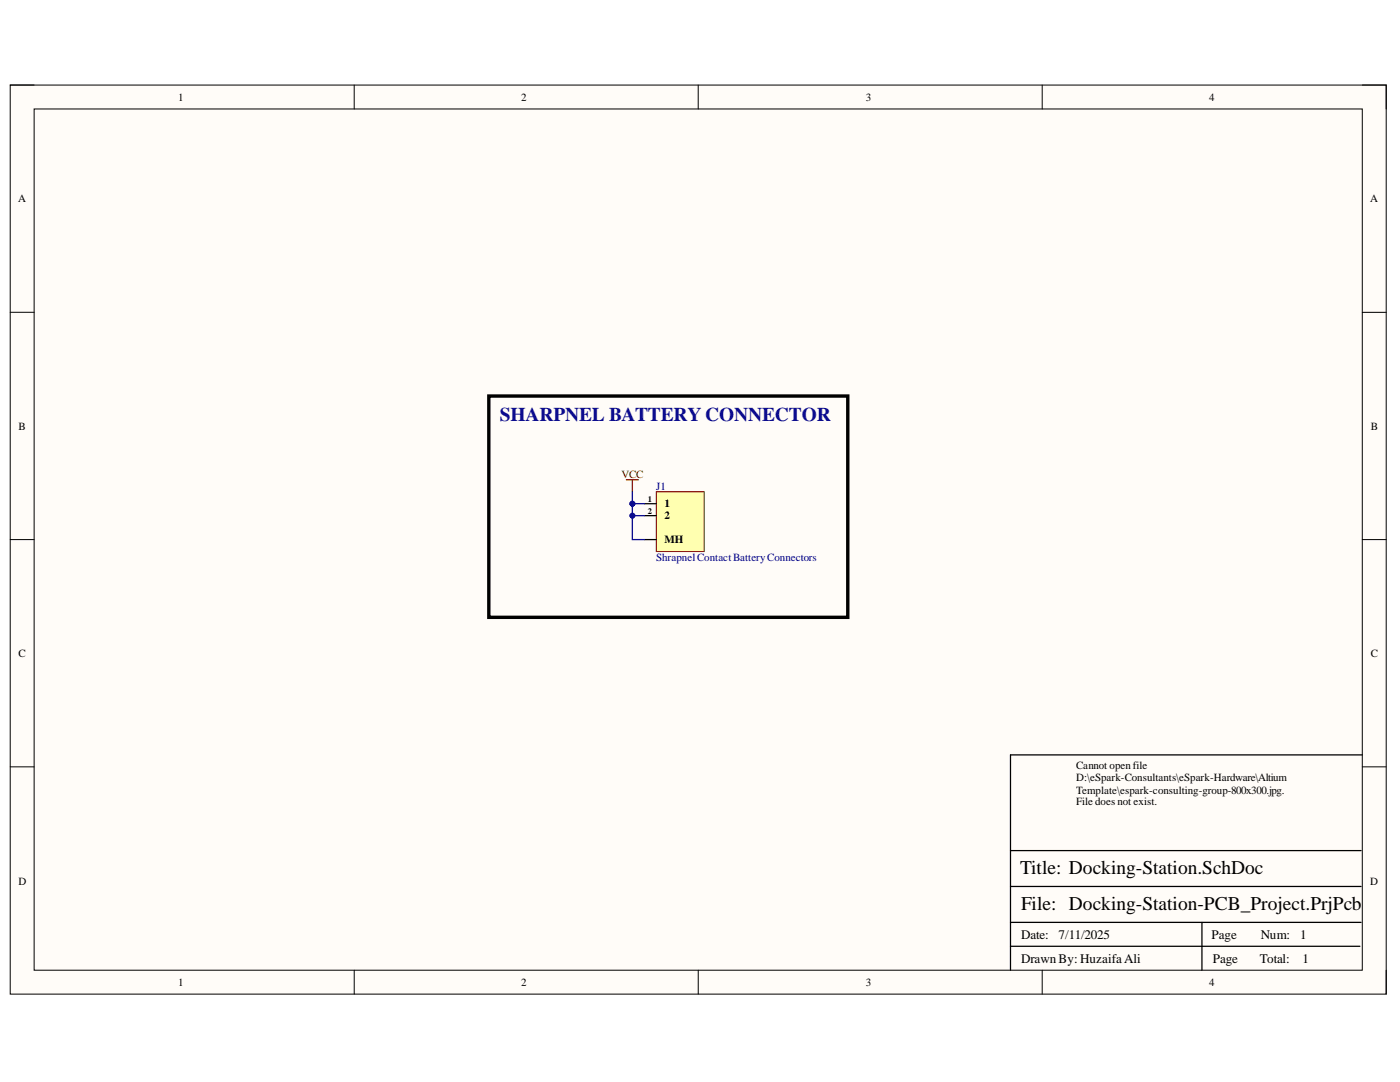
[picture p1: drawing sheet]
<svg xmlns="http://www.w3.org/2000/svg" width="279mm" height="216mm" viewBox="0 0 279 216" stroke-linecap="round" stroke-linejoin="round" font-family="sans-serif">
<path d="M2 17h274.6v181.4h-274.6z" fill-rule="evenodd" fill="#fffcf8"/>
<path d="M2 17h274.6v181.4h-274.6z" fill="none" stroke="#000" stroke-width=".2"/>
<path d="M6.8 21.7h265.1v171.9h-265.1z" fill-rule="evenodd" fill="#fffcf8"/>
<g fill="none" stroke="#000" stroke-width=".2">
<path d="M2 17h4.8M70.7 17v4.7M139.3 17v4.7M208 17v4.7M271.9 17h4.7v4.7M6.8 21.7h265.1v171.9h-265.1zM2 62.3h4.8M271.9 62.3h4.7M2 107.7h4.8M271.9 107.7h4.7M2 153h4.8M271.9 153h4.7"/>
<path d="M70.7 193.6v4.8M139.3 193.6v4.8M208 193.6v4.8M276.6 193.6v4.8"/>
</g>
<path d="M271.9 150.6h-70.2v43M201.7 176.9h69.9M201.7 169.7h69.9M201.7 188.8h69.7M201.7 184.1h69.9M239.9 184.1v9.5" fill="none" stroke="#000" stroke-width=".25"/>
<path d="M131 98.1h9.5v12h-9.5z" fill-rule="evenodd" fill="#ffffb0"/>
<path d="M131 98.1h9.5v12h-9.5z" fill="none" stroke="#800000" stroke-width=".2"/>
<path d="M128.6 100.5h2.4M128.6 102.9h2.4M128.6 107.7h2.4" fill="none" stroke="#000" stroke-width=".25"/>
<path d="M97.6 79h71.6v44.2h-71.6z" fill="none" stroke="#000" stroke-width=".68"/>
<path d="M125 95.7h2.4M126.2 95.7v2.4" fill="none" stroke="#800000" stroke-width=".25"/>
<path d="M126.2 98.1v2.4" fill="none" stroke="#000080" stroke-width=".25"/>
<circle cx="126.2" cy="100.5" r=".48" fill="#000080"/>
<circle cx="126.2" cy="100.5" r=".48" fill="none" stroke="#000080" stroke-width=".2"/>
<path d="M126.2 100.5h2.4" fill="none" stroke="#000080" stroke-width=".25"/>
<circle cx="126.2" cy="100.5" r=".48" fill="#000080"/>
<circle cx="126.2" cy="100.5" r=".48" fill="none" stroke="#000080" stroke-width=".2"/>
<path d="M126.2 102.9h2.4" fill="none" stroke="#000080" stroke-width=".25"/>
<circle cx="126.2" cy="102.9" r=".48" fill="#000080"/>
<circle cx="126.2" cy="102.9" r=".48" fill="none" stroke="#000080" stroke-width=".2"/>
<path d="M126.2 100.5v7.2h2.4" fill="none" stroke="#000080" stroke-width=".25"/>
<circle cx="126.2" cy="100.5" r=".48" fill="#000080"/>
<circle cx="126.2" cy="100.5" r=".48" fill="none" stroke="#000080" stroke-width=".2"/>
<circle cx="126.2" cy="102.9" r=".48" fill="#000080"/>
<circle cx="126.2" cy="102.9" r=".48" fill="none" stroke="#000080" stroke-width=".2"/>
<text font-size="3.9" fill="#0b0b8e" x="99.8" y="83.9">SHARPNEL BATTERY CONNECTOR</text>
<g font-size="3.9">
<text x="203.6" y="174.4">Title: Docking-Station.SchDoc</text>
<text x="203.8" y="181.6">File: Docking-Station-PCB_Project.PrjPcb</text>
</g>
<g font-size="2.6">
<text x="203.8" y="187.3">Date:</text>
<text x="211.2" y="187.3">7/11/2025</text>
<text x="241.8" y="187.3">Page</text>
<text x="251.6" y="187.3">Num:</text>
<text x="259.5" y="187.3">1</text>
<text x="203.8" y="192.1">Drawn By: HuzaifaAli</text>
<text x="242.1" y="192.1">Page</text>
<text x="251.4" y="192.1">Total:</text>
<text x="260" y="192.1">1</text>
</g>
<g font-size="2.2">
<text x="35.6" y="20.1">1</text>
<text x="104" y="20.1">2</text>
<text x="172.8" y="20.1">3</text>
<text x="241.3" y="20.1">4</text>
<text x="3.6" y="40.4">A</text>
<text x="273.5" y="40.4">A</text>
<text x="3.7" y="85.7">B</text>
<text x="273.6" y="85.7">B</text>
<text x="132.6" y="101.3">1</text>
<text x="132.6" y="103.6">2</text>
<text x="132.6" y="108.4">MH</text>
<text x="3.7" y="131.1">C</text>
<text x="273.6" y="131.1">C</text>
<text x="214.8" y="153.5">Cannot openfile</text>
<text x="214.8" y="155.9">D:\eSpark-Consultants\eSpark-Hardware\Altium</text>
<text x="214.8" y="158.3">Template\espark-consulting-group-800x300.jpg.</text>
<text x="214.8" y="160.7">File does not exist.</text>
<text x="3.7" y="176.5">D</text>
<text x="273.5" y="176.5">D</text>
<text x="35.6" y="196.8">1</text>
<text x="104" y="196.8">2</text>
<text x="172.8" y="196.8">3</text>
<text x="241.3" y="196.8">4</text>
</g>
<text font-size="2.2" fill="#800000" x="124" y="95.3">VCC</text>
<g font-size="2.2" fill="#000080">
<text x="131" y="97.7">J1</text>
<text x="131" y="112">ShrapnelContactBatteryConnectors</text>
</g>
<g font-size="1.7">
<text x="129.3" y="100.2">1</text>
<text x="129.3" y="102.5">2</text>
</g>
</svg>
